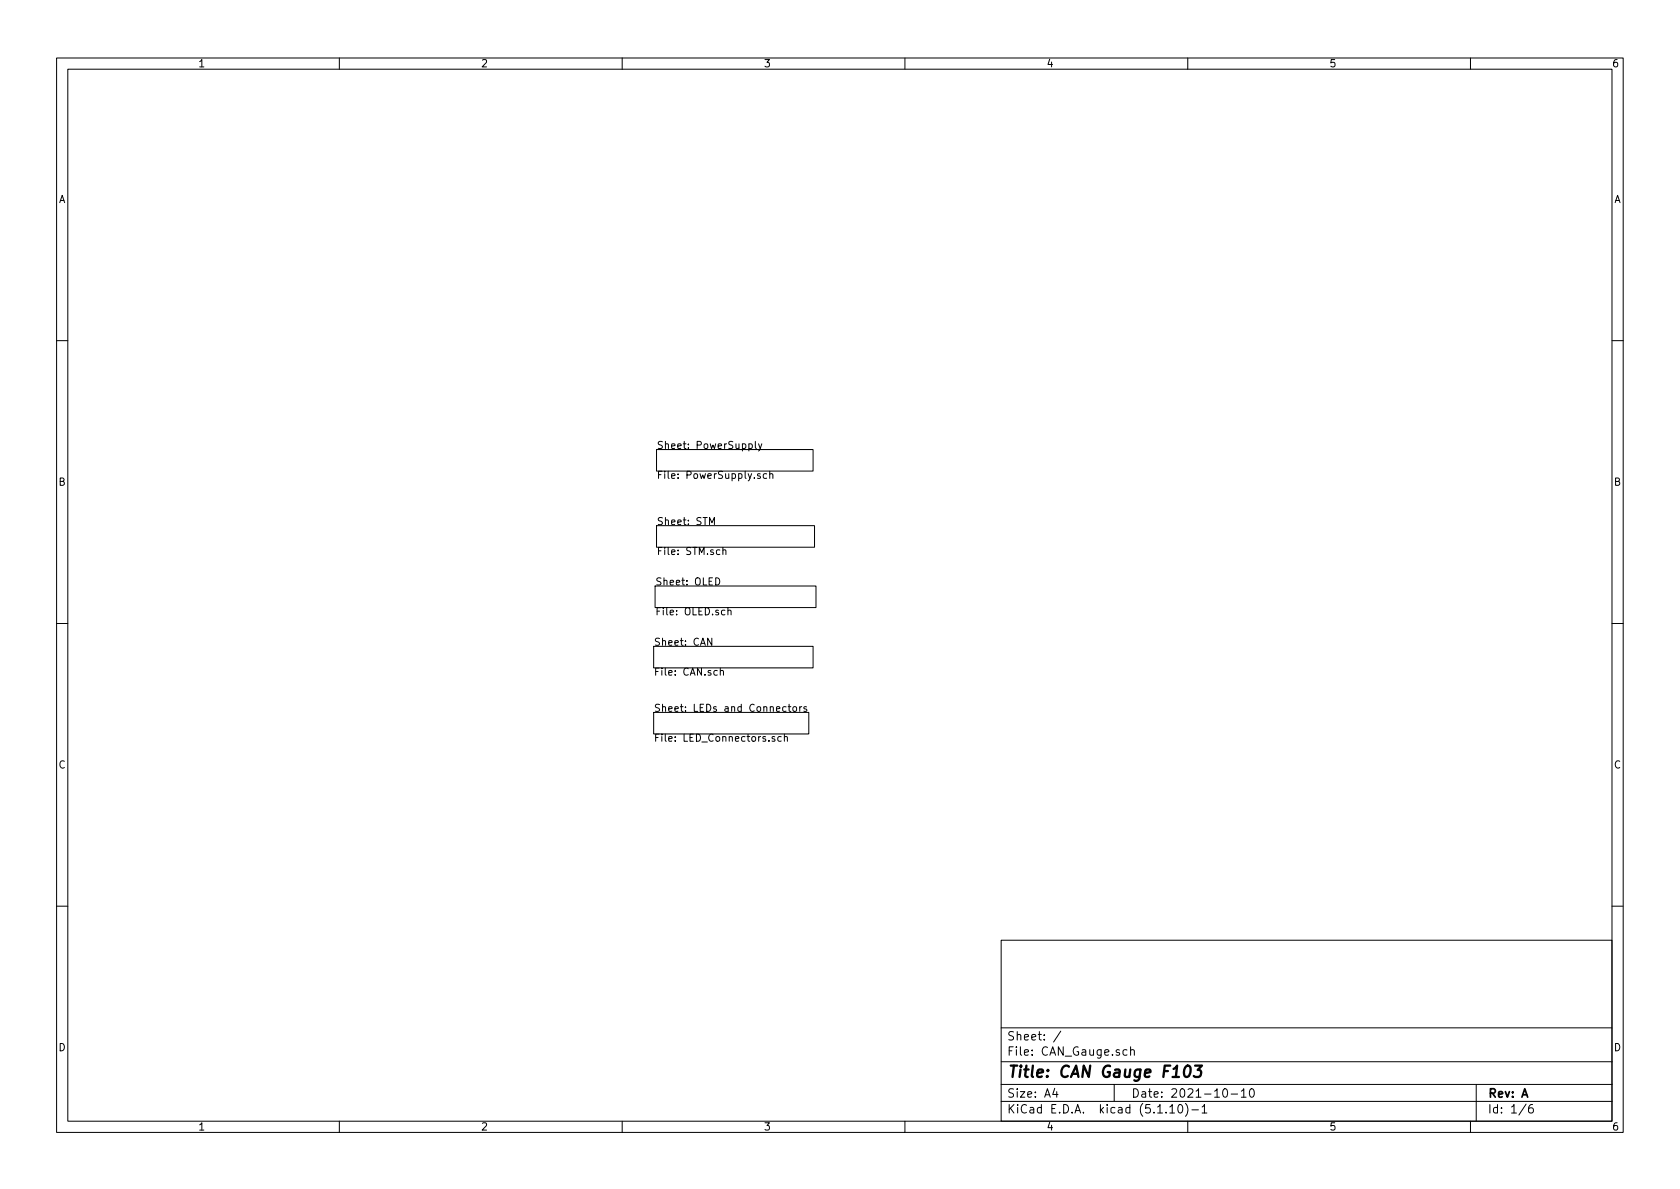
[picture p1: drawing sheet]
<svg xmlns="http://www.w3.org/2000/svg" width="297mm" height="210mm" viewBox="0 0 297 210" stroke-linecap="round" stroke-linejoin="round" font-family="sans-serif">
<g fill="none" stroke="#000" stroke-width=".18">
<path d="M10 10.3h277v189.9h-277zM12 12.2h273v186.1h-273zM60 10.3v1.9M110 10.3v1.9M160 10.3v1.9M210 10.3v1.9M260 10.3v1.9M10 60.2h2M116.1 79.5h27.7v3.8h-27.7zM132.4 78.5h.4l.2 .2-.1 .6h-.5M133.6 78v1.1l.1 .2M134.1 78.5l.3 .8"/>
<path d="M134.7 78.5l-.4 1.1-.2 .2M285 60.2h2M116.1 93h27.9v3.8h-27.9zM125.5 92.8v-1.3l.4 .9 .4-.9v1.3M127.8 97.4l.2-.2 .3 .1v.8M127.8 96.8v1.3M134.4 83.8h-.3l-.2 .1 .1 .2 .4 .1v.4h-.5M135.6 83.8h-.4l-.2 .2 .1 .6h.5M136.1 83.9l.2-.1h.3l.1 .8M136.1 83.3v1.3M10 110.3h2M115.6 114.3h28.2v3.8h-28.2z"/>
<path d="M115.8 103.6h28.5v3.8h-28.5zM125.9 112.8v1.3l-.8-1.3v1.3M126.5 102.2a.64 .64 0 0 1 .8 .6 .64 .64 0 0 1-.8 .6zM127.4 118.7l.2-.1h.2l.1 .8M127.4 118.1v1.3M128.7 108l.2-.1h.3l.1 .8M128.7 107.5v1.2M285 110.3h2M115.6 126h27.4v3.8h-27.4zM137 130.3l-.3-.1-.2 .2 .1 .2 .4 .1v.3h-.5M138.1 130.3l-.3-.1-.3 .3 .1 .5h.5M138.7 130.4l.2-.2 .3 .1v.8"/>
<path d="M138.7 129.8v1.3M139.3 125h.5M139.5 124.5v1.1l.3 .2M140.3 125h.3l.2 .1-.1 .6-.3 .1-.2-.2zM141.4 125v.8M141.8 125l-.4 .2M142.6 125h-.3l-.2 .1 .1 .2 .4 .1v.3h-.5M10 160.2h2M177 166.3h108v32h-108zM285 160.2h2M60 198.3v1.9M110 198.3v1.9"/>
<path d="M160 198.3v1.9M177 194.8h108M177 191.8h108M177 187.8h108M177 181.8h108M186.5 192.5l-.4 1h1M186.8 193v1M187.6 182.3l-1.3 2M197 191.8v3M199.3 185.7l-.5-.1-.2 .3 .1 .6h.6M199.9 185.7h.1a.37 .37 0 0 1 .6 .1v.8M199.9 185.1v1.5"/>
<path d="M206.8 195.8l.5-.5v1.5M206.8 196.8h.9M208.5 195.4l.1-.1a.8 .8 0 0 1 .5 .8 .8 .8 0 0 1-.5 .7 1 1 0 0 1-.1-1.4zM209.6 195.1a1.71 1.71 0 0 1 0 2.3M210 198.3v1.9M210.7 196.3h1.2M212.5 195.8l.5-.5v1.5M212.5 196.8h.9M216.3 192.7l.4-.2a.94 .94 0 0 1 0 1.5 .79 .79 0 0 1-.4-1.3zM217.7 193.5h1.1M219.5 193l.4-.5v1.5M219.5 194h.8"/>
<path d="M221.1 192.6l.2-.1a.8 .8 0 0 1 .5 .8 .8 .8 0 0 1-.5 .7 1 1 0 0 1-.2-1.4zM260 198.3v1.9M261 191.8v6.5M269.8 195.2l-1.2 2M271 195.3a.62 .62 0 0 0-.7 .7v.7l.3 .1 .4-.1 .1-.5-.1-.2-.4-.1-.3 .3"/>
</g>
<path d="M209.8 188.5a.45 .45 0 0 1 .7 .3 1.18 1.18 0 0 1-.8 1.6 1.3 1.3 0 0 1 .1-1.9zM211.3 188.4h1.2l-.7 .8h.3l.2 .2a.82 .82 0 0 1-.2 .9l-.8 .1-.2-.1" fill="none" stroke="#000" stroke-width=".41"/>
<text font-size="2.8" x="178" y="190.5">Title: CAN Gauge F103</text>
<g font-size="2.1">
<text x="178" y="184">Sheet: /</text>
<text x="178" y="186.7">File: CAN_Gauge.sch</text>
<text x="178" y="196.9">KiCad E.D.A. kicad (5.1.10)-1</text>
<text x="178" y="194.1">Size: A4</text>
<text x="200" y="194.1">Date: 2021-10-10</text>
<text x="263" y="194.1">Rev: A</text>
<text x="263" y="196.9">Id: 1/6</text>
</g>
<g font-size="1.8">
<text x="35" y="11.9">1</text>
<text x="85" y="11.9">2</text>
<text x="135" y="11.9">3</text>
<text x="185" y="11.9">4</text>
<text x="235" y="11.9">5</text>
<text x="285" y="11.9">6</text>
<text x="10.4" y="35.9">A</text>
<text x="285.4" y="35.9">A</text>
<text x="116.1" y="79.4">Sheet: PowerSupply</text>
<text x="10.4" y="85.9">B</text>
<text x="116.1" y="84.7">File: PowerSupply.sch</text>
<text x="285.4" y="85.9">B</text>
<text x="116.1" y="92.9">Sheet: STM</text>
<text x="116.1" y="98.1">File: STM.sch</text>
<text x="115.8" y="103.5">Sheet: OLED</text>
<text x="115.8" y="108.8">File: OLED.sch</text>
<text x="115.6" y="114.2">Sheet: CAN</text>
<text x="115.6" y="119.5">File: CAN.sch</text>
<text x="115.6" y="125.9">Sheet: LEDs and Connectors</text>
<text x="115.6" y="131.2">File: LED_Connectors.sch</text>
<text x="10.4" y="135.9">C</text>
<text x="285.4" y="135.9">C</text>
<text x="10.4" y="185.9">D</text>
<text x="285.4" y="185.9">D</text>
<text x="35" y="199.9">1</text>
<text x="85" y="199.9">2</text>
<text x="135" y="199.9">3</text>
<text x="185" y="199.9">4</text>
<text x="235" y="199.9">5</text>
<text x="285" y="199.9">6</text>
</g>
</svg>
